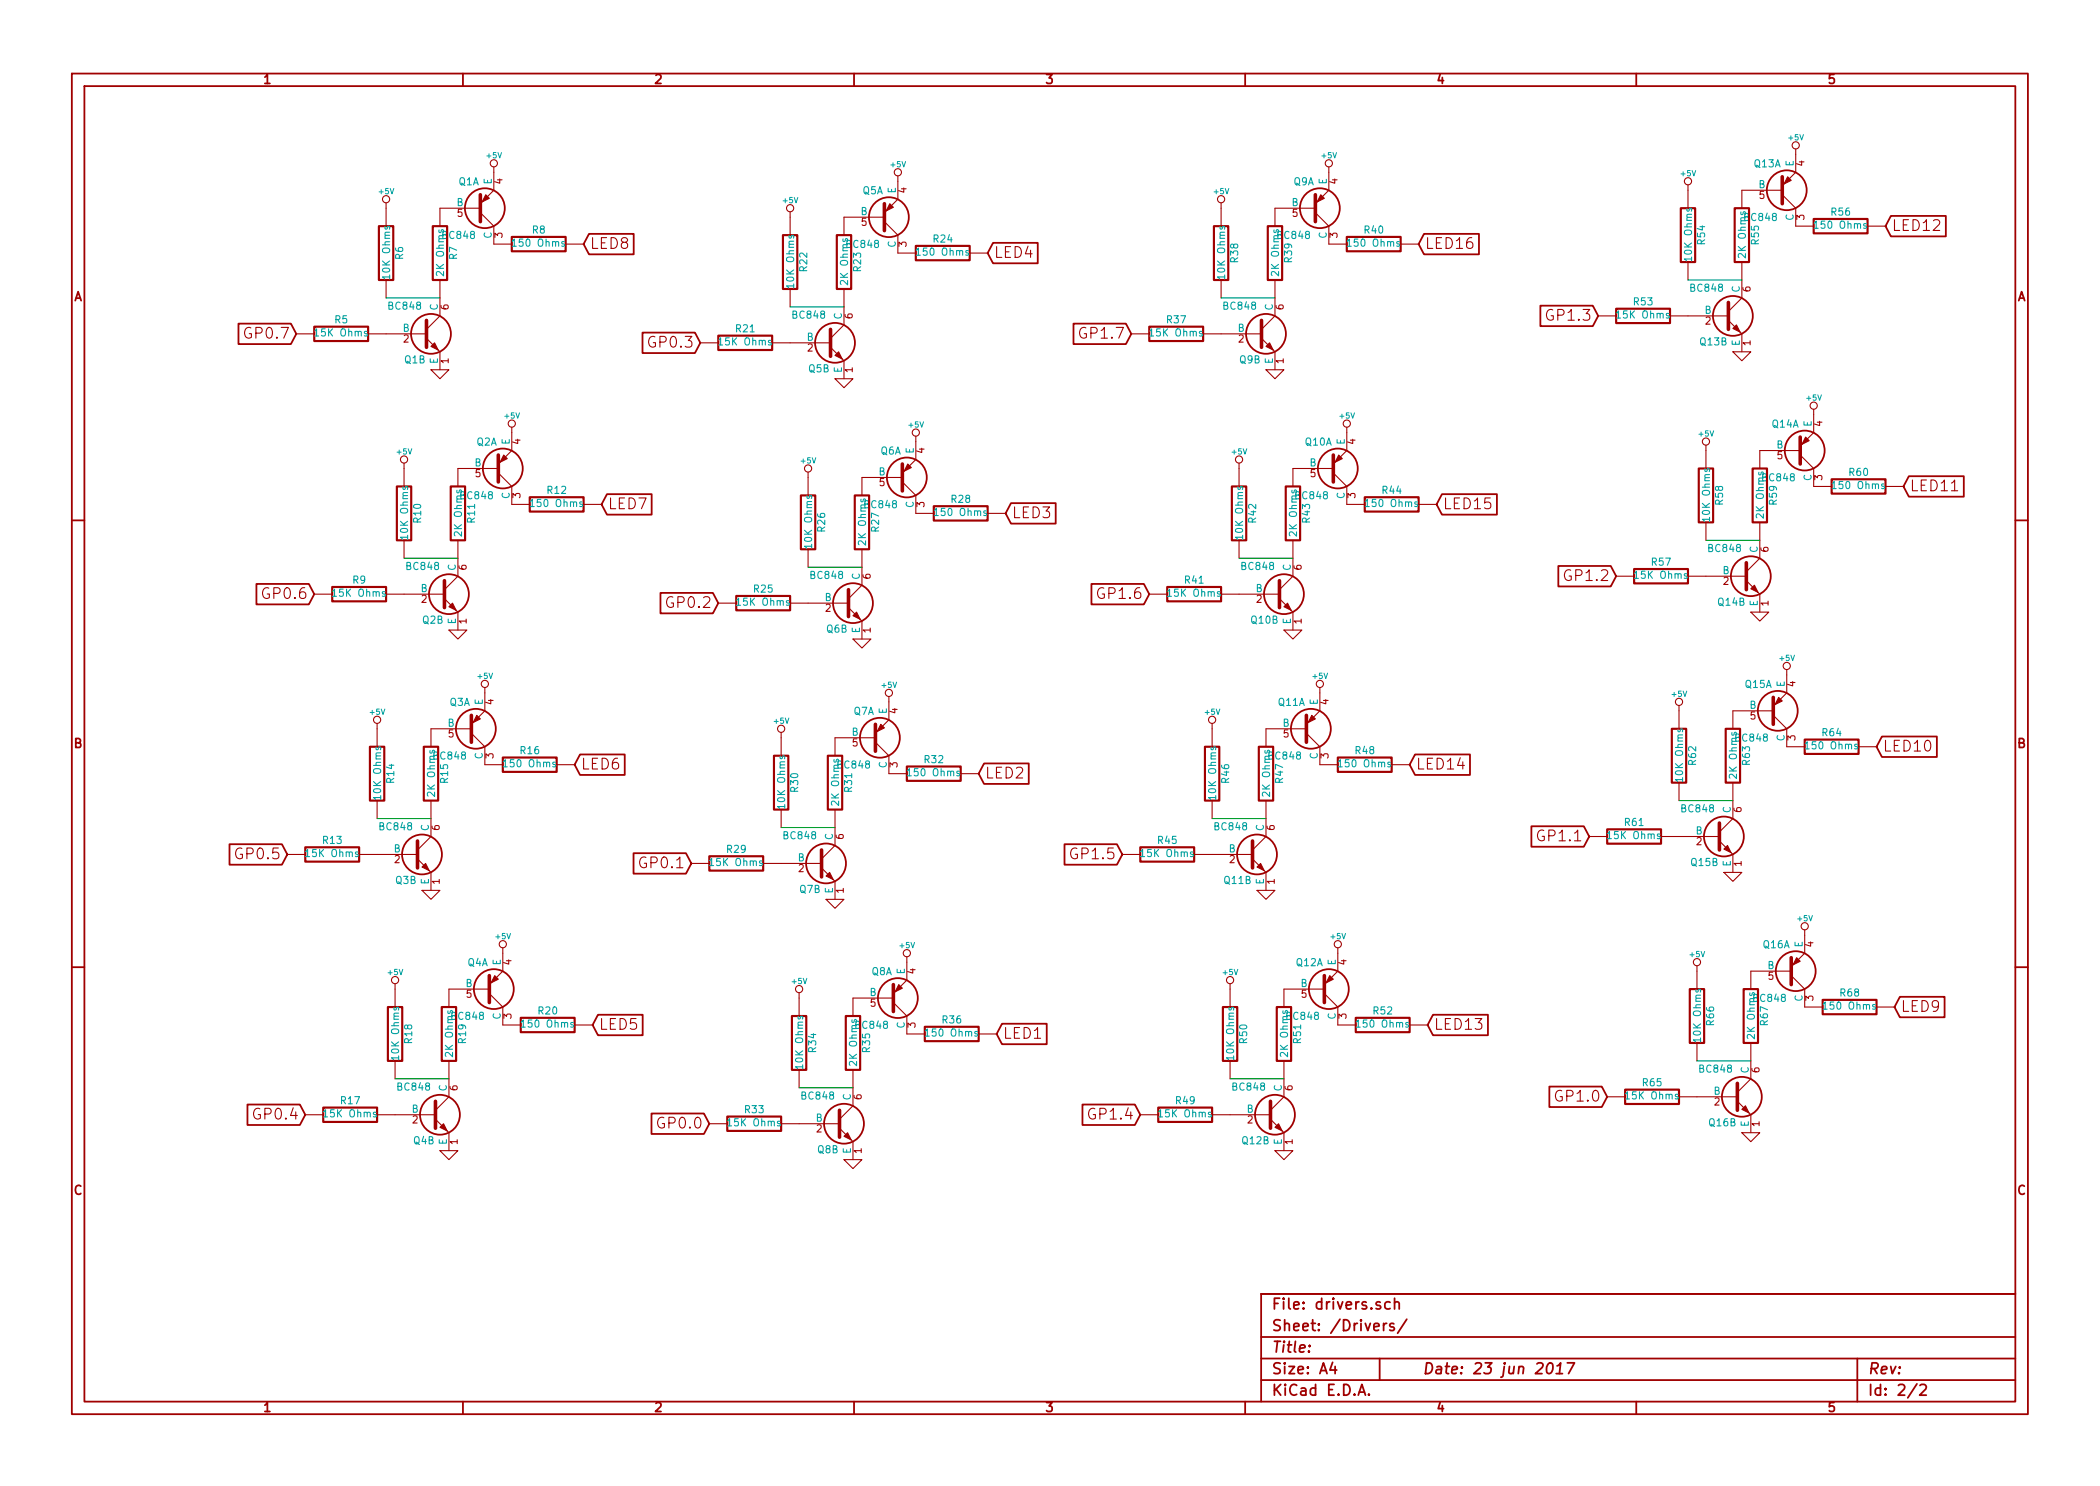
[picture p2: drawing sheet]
EESchema Schematic File Version 2
LIBS:power
LIBS:device
LIBS:transistors
LIBS:conn
LIBS:linear
LIBS:regul
LIBS:74xx
LIBS:cmos4000
LIBS:adc-dac
LIBS:memory
LIBS:xilinx
LIBS:special
LIBS:microcontrollers
LIBS:dsp
LIBS:microchip
LIBS:analog_switches
LIBS:motorola
LIBS:texas
LIBS:intel
LIBS:audio
LIBS:interface
LIBS:digital-audio
LIBS:philips
LIBS:display
LIBS:cypress
LIBS:siliconi
LIBS:opto
LIBS:atmel
LIBS:contrib
LIBS:valves
LIBS:bc848
LIBS:16LEDDriver23017SMD-cache
EELAYER 27 0
EELAYER END
$Descr A4 11693 8268
encoding utf-8
Sheet 2 2
Title ""
Date "23 jun 2017"
Rev ""
Comp ""
Comment1 ""
Comment2 ""
Comment3 ""
Comment4 ""
$EndDescr
$Comp
L BC848 Q1
U 1 1
P 2650 1150
F 0 "Q1" H 2650 1001 40  0000 R CNN
F 1 "BC848" H 2650 1300 40  0000 R CNN
F 2 "SOT-363" H 2550 1252 29  0001 C CNN
F 3 "~" H 2650 1150 60  0000 C CNN
	1    2650 1150
	1    0    0    1   
$EndComp
$Comp
L BC848 Q1
U 2 1
P 2350 1850
F 0 "Q1" H 2350 1701 40  0000 R CNN
F 1 "BC848" H 2350 2000 40  0000 R CNN
F 2 "SOT-363" H 2250 1952 29  0001 C CNN
F 3 "~" H 2350 1850 60  0000 C CNN
	2    2350 1850
	1    0    0    -1  
$EndComp
$Comp
L R R7
U 1 1
P 2450 1400
F 0 "R7" V 2530 1400 40  0000 C CNN
F 1 "2K Ohms" V 2457 1401 40  0000 C CNN
F 2 "~" V 2380 1400 30  0000 C CNN
F 3 "~" H 2450 1400 30  0000 C CNN
	1    2450 1400
	1    0    0    -1  
$EndComp
$Comp
L R R5
U 1 1
P 1900 1850
F 0 "R5" V 1980 1850 40  0000 C CNN
F 1 "15K Ohms" V 1907 1851 40  0000 C CNN
F 2 "~" V 1830 1850 30  0000 C CNN
F 3 "~" H 1900 1850 30  0000 C CNN
	1    1900 1850
	0    -1   -1   0   
$EndComp
$Comp
L R R6
U 1 1
P 2150 1400
F 0 "R6" V 2230 1400 40  0000 C CNN
F 1 "10K Ohms" V 2157 1401 40  0000 C CNN
F 2 "~" V 2080 1400 30  0000 C CNN
F 3 "~" H 2150 1400 30  0000 C CNN
	1    2150 1400
	1    0    0    -1  
$EndComp
$Comp
L R R8
U 1 1
P 3000 1350
F 0 "R8" V 3080 1350 40  0000 C CNN
F 1 "150 Ohms" V 3007 1351 40  0000 C CNN
F 2 "~" V 2930 1350 30  0000 C CNN
F 3 "~" H 3000 1350 30  0000 C CNN
	1    3000 1350
	0    -1   -1   0   
$EndComp
$Comp
L BC848 Q2
U 1 1
P 2750 2600
F 0 "Q2" H 2750 2451 40  0000 R CNN
F 1 "BC848" H 2750 2750 40  0000 R CNN
F 2 "SOT-363" H 2650 2702 29  0001 C CNN
F 3 "~" H 2750 2600 60  0000 C CNN
	1    2750 2600
	1    0    0    1   
$EndComp
$Comp
L BC848 Q2
U 2 1
P 2450 3300
F 0 "Q2" H 2450 3151 40  0000 R CNN
F 1 "BC848" H 2450 3450 40  0000 R CNN
F 2 "SOT-363" H 2350 3402 29  0001 C CNN
F 3 "~" H 2450 3300 60  0000 C CNN
	2    2450 3300
	1    0    0    -1  
$EndComp
$Comp
L R R11
U 1 1
P 2550 2850
F 0 "R11" V 2630 2850 40  0000 C CNN
F 1 "2K Ohms" V 2557 2851 40  0000 C CNN
F 2 "~" V 2480 2850 30  0000 C CNN
F 3 "~" H 2550 2850 30  0000 C CNN
	1    2550 2850
	1    0    0    -1  
$EndComp
$Comp
L R R9
U 1 1
P 2000 3300
F 0 "R9" V 2080 3300 40  0000 C CNN
F 1 "15K Ohms" V 2007 3301 40  0000 C CNN
F 2 "~" V 1930 3300 30  0000 C CNN
F 3 "~" H 2000 3300 30  0000 C CNN
	1    2000 3300
	0    -1   -1   0   
$EndComp
$Comp
L R R10
U 1 1
P 2250 2850
F 0 "R10" V 2330 2850 40  0000 C CNN
F 1 "10K Ohms" V 2257 2851 40  0000 C CNN
F 2 "~" V 2180 2850 30  0000 C CNN
F 3 "~" H 2250 2850 30  0000 C CNN
	1    2250 2850
	1    0    0    -1  
$EndComp
$Comp
L R R12
U 1 1
P 3100 2800
F 0 "R12" V 3180 2800 40  0000 C CNN
F 1 "150 Ohms" V 3107 2801 40  0000 C CNN
F 2 "~" V 3030 2800 30  0000 C CNN
F 3 "~" H 3100 2800 30  0000 C CNN
	1    3100 2800
	0    -1   -1   0   
$EndComp
$Comp
L BC848 Q3
U 1 1
P 2600 4050
F 0 "Q3" H 2600 3901 40  0000 R CNN
F 1 "BC848" H 2600 4200 40  0000 R CNN
F 2 "SOT-363" H 2500 4152 29  0001 C CNN
F 3 "~" H 2600 4050 60  0000 C CNN
	1    2600 4050
	1    0    0    1   
$EndComp
$Comp
L BC848 Q3
U 2 1
P 2300 4750
F 0 "Q3" H 2300 4601 40  0000 R CNN
F 1 "BC848" H 2300 4900 40  0000 R CNN
F 2 "SOT-363" H 2200 4852 29  0001 C CNN
F 3 "~" H 2300 4750 60  0000 C CNN
	2    2300 4750
	1    0    0    -1  
$EndComp
$Comp
L R R15
U 1 1
P 2400 4300
F 0 "R15" V 2480 4300 40  0000 C CNN
F 1 "2K Ohms" V 2407 4301 40  0000 C CNN
F 2 "~" V 2330 4300 30  0000 C CNN
F 3 "~" H 2400 4300 30  0000 C CNN
	1    2400 4300
	1    0    0    -1  
$EndComp
$Comp
L R R13
U 1 1
P 1850 4750
F 0 "R13" V 1930 4750 40  0000 C CNN
F 1 "15K Ohms" V 1857 4751 40  0000 C CNN
F 2 "~" V 1780 4750 30  0000 C CNN
F 3 "~" H 1850 4750 30  0000 C CNN
	1    1850 4750
	0    -1   -1   0   
$EndComp
$Comp
L R R14
U 1 1
P 2100 4300
F 0 "R14" V 2180 4300 40  0000 C CNN
F 1 "10K Ohms" V 2107 4301 40  0000 C CNN
F 2 "~" V 2030 4300 30  0000 C CNN
F 3 "~" H 2100 4300 30  0000 C CNN
	1    2100 4300
	1    0    0    -1  
$EndComp
$Comp
L R R16
U 1 1
P 2950 4250
F 0 "R16" V 3030 4250 40  0000 C CNN
F 1 "150 Ohms" V 2957 4251 40  0000 C CNN
F 2 "~" V 2880 4250 30  0000 C CNN
F 3 "~" H 2950 4250 30  0000 C CNN
	1    2950 4250
	0    -1   -1   0   
$EndComp
$Comp
L BC848 Q4
U 1 1
P 2700 5500
F 0 "Q4" H 2700 5351 40  0000 R CNN
F 1 "BC848" H 2700 5650 40  0000 R CNN
F 2 "SOT-363" H 2600 5602 29  0001 C CNN
F 3 "~" H 2700 5500 60  0000 C CNN
	1    2700 5500
	1    0    0    1   
$EndComp
$Comp
L BC848 Q4
U 2 1
P 2400 6200
F 0 "Q4" H 2400 6051 40  0000 R CNN
F 1 "BC848" H 2400 6350 40  0000 R CNN
F 2 "SOT-363" H 2300 6302 29  0001 C CNN
F 3 "~" H 2400 6200 60  0000 C CNN
	2    2400 6200
	1    0    0    -1  
$EndComp
$Comp
L R R19
U 1 1
P 2500 5750
F 0 "R19" V 2580 5750 40  0000 C CNN
F 1 "2K Ohms" V 2507 5751 40  0000 C CNN
F 2 "~" V 2430 5750 30  0000 C CNN
F 3 "~" H 2500 5750 30  0000 C CNN
	1    2500 5750
	1    0    0    -1  
$EndComp
$Comp
L R R17
U 1 1
P 1950 6200
F 0 "R17" V 2030 6200 40  0000 C CNN
F 1 "15K Ohms" V 1957 6201 40  0000 C CNN
F 2 "~" V 1880 6200 30  0000 C CNN
F 3 "~" H 1950 6200 30  0000 C CNN
	1    1950 6200
	0    -1   -1   0   
$EndComp
$Comp
L R R18
U 1 1
P 2200 5750
F 0 "R18" V 2280 5750 40  0000 C CNN
F 1 "10K Ohms" V 2207 5751 40  0000 C CNN
F 2 "~" V 2130 5750 30  0000 C CNN
F 3 "~" H 2200 5750 30  0000 C CNN
	1    2200 5750
	1    0    0    -1  
$EndComp
$Comp
L R R20
U 1 1
P 3050 5700
F 0 "R20" V 3130 5700 40  0000 C CNN
F 1 "150 Ohms" V 3057 5701 40  0000 C CNN
F 2 "~" V 2980 5700 30  0000 C CNN
F 3 "~" H 3050 5700 30  0000 C CNN
	1    3050 5700
	0    -1   -1   0   
$EndComp
$Comp
L BC848 Q5
U 1 1
P 4900 1200
F 0 "Q5" H 4900 1051 40  0000 R CNN
F 1 "BC848" H 4900 1350 40  0000 R CNN
F 2 "SOT-363" H 4800 1302 29  0001 C CNN
F 3 "~" H 4900 1200 60  0000 C CNN
	1    4900 1200
	1    0    0    1   
$EndComp
$Comp
L BC848 Q5
U 2 1
P 4600 1900
F 0 "Q5" H 4600 1751 40  0000 R CNN
F 1 "BC848" H 4600 2050 40  0000 R CNN
F 2 "SOT-363" H 4500 2002 29  0001 C CNN
F 3 "~" H 4600 1900 60  0000 C CNN
	2    4600 1900
	1    0    0    -1  
$EndComp
$Comp
L R R23
U 1 1
P 4700 1450
F 0 "R23" V 4780 1450 40  0000 C CNN
F 1 "2K Ohms" V 4707 1451 40  0000 C CNN
F 2 "~" V 4630 1450 30  0000 C CNN
F 3 "~" H 4700 1450 30  0000 C CNN
	1    4700 1450
	1    0    0    -1  
$EndComp
$Comp
L R R21
U 1 1
P 4150 1900
F 0 "R21" V 4230 1900 40  0000 C CNN
F 1 "15K Ohms" V 4157 1901 40  0000 C CNN
F 2 "~" V 4080 1900 30  0000 C CNN
F 3 "~" H 4150 1900 30  0000 C CNN
	1    4150 1900
	0    -1   -1   0   
$EndComp
$Comp
L R R22
U 1 1
P 4400 1450
F 0 "R22" V 4480 1450 40  0000 C CNN
F 1 "10K Ohms" V 4407 1451 40  0000 C CNN
F 2 "~" V 4330 1450 30  0000 C CNN
F 3 "~" H 4400 1450 30  0000 C CNN
	1    4400 1450
	1    0    0    -1  
$EndComp
$Comp
L R R24
U 1 1
P 5250 1400
F 0 "R24" V 5330 1400 40  0000 C CNN
F 1 "150 Ohms" V 5257 1401 40  0000 C CNN
F 2 "~" V 5180 1400 30  0000 C CNN
F 3 "~" H 5250 1400 30  0000 C CNN
	1    5250 1400
	0    -1   -1   0   
$EndComp
$Comp
L BC848 Q6
U 1 1
P 5000 2650
F 0 "Q6" H 5000 2501 40  0000 R CNN
F 1 "BC848" H 5000 2800 40  0000 R CNN
F 2 "SOT-363" H 4900 2752 29  0001 C CNN
F 3 "~" H 5000 2650 60  0000 C CNN
	1    5000 2650
	1    0    0    1   
$EndComp
$Comp
L BC848 Q6
U 2 1
P 4700 3350
F 0 "Q6" H 4700 3201 40  0000 R CNN
F 1 "BC848" H 4700 3500 40  0000 R CNN
F 2 "SOT-363" H 4600 3452 29  0001 C CNN
F 3 "~" H 4700 3350 60  0000 C CNN
	2    4700 3350
	1    0    0    -1  
$EndComp
$Comp
L R R27
U 1 1
P 4800 2900
F 0 "R27" V 4880 2900 40  0000 C CNN
F 1 "2K Ohms" V 4807 2901 40  0000 C CNN
F 2 "~" V 4730 2900 30  0000 C CNN
F 3 "~" H 4800 2900 30  0000 C CNN
	1    4800 2900
	1    0    0    -1  
$EndComp
$Comp
L R R25
U 1 1
P 4250 3350
F 0 "R25" V 4330 3350 40  0000 C CNN
F 1 "15K Ohms" V 4257 3351 40  0000 C CNN
F 2 "~" V 4180 3350 30  0000 C CNN
F 3 "~" H 4250 3350 30  0000 C CNN
	1    4250 3350
	0    -1   -1   0   
$EndComp
$Comp
L R R26
U 1 1
P 4500 2900
F 0 "R26" V 4580 2900 40  0000 C CNN
F 1 "10K Ohms" V 4507 2901 40  0000 C CNN
F 2 "~" V 4430 2900 30  0000 C CNN
F 3 "~" H 4500 2900 30  0000 C CNN
	1    4500 2900
	1    0    0    -1  
$EndComp
$Comp
L R R28
U 1 1
P 5350 2850
F 0 "R28" V 5430 2850 40  0000 C CNN
F 1 "150 Ohms" V 5357 2851 40  0000 C CNN
F 2 "~" V 5280 2850 30  0000 C CNN
F 3 "~" H 5350 2850 30  0000 C CNN
	1    5350 2850
	0    -1   -1   0   
$EndComp
$Comp
L BC848 Q7
U 1 1
P 4850 4100
F 0 "Q7" H 4850 3951 40  0000 R CNN
F 1 "BC848" H 4850 4250 40  0000 R CNN
F 2 "SOT-363" H 4750 4202 29  0001 C CNN
F 3 "~" H 4850 4100 60  0000 C CNN
	1    4850 4100
	1    0    0    1   
$EndComp
$Comp
L BC848 Q7
U 2 1
P 4550 4800
F 0 "Q7" H 4550 4651 40  0000 R CNN
F 1 "BC848" H 4550 4950 40  0000 R CNN
F 2 "SOT-363" H 4450 4902 29  0001 C CNN
F 3 "~" H 4550 4800 60  0000 C CNN
	2    4550 4800
	1    0    0    -1  
$EndComp
$Comp
L R R31
U 1 1
P 4650 4350
F 0 "R31" V 4730 4350 40  0000 C CNN
F 1 "2K Ohms" V 4657 4351 40  0000 C CNN
F 2 "~" V 4580 4350 30  0000 C CNN
F 3 "~" H 4650 4350 30  0000 C CNN
	1    4650 4350
	1    0    0    -1  
$EndComp
$Comp
L R R29
U 1 1
P 4100 4800
F 0 "R29" V 4180 4800 40  0000 C CNN
F 1 "15K Ohms" V 4107 4801 40  0000 C CNN
F 2 "~" V 4030 4800 30  0000 C CNN
F 3 "~" H 4100 4800 30  0000 C CNN
	1    4100 4800
	0    -1   -1   0   
$EndComp
$Comp
L R R30
U 1 1
P 4350 4350
F 0 "R30" V 4430 4350 40  0000 C CNN
F 1 "10K Ohms" V 4357 4351 40  0000 C CNN
F 2 "~" V 4280 4350 30  0000 C CNN
F 3 "~" H 4350 4350 30  0000 C CNN
	1    4350 4350
	1    0    0    -1  
$EndComp
$Comp
L R R32
U 1 1
P 5200 4300
F 0 "R32" V 5280 4300 40  0000 C CNN
F 1 "150 Ohms" V 5207 4301 40  0000 C CNN
F 2 "~" V 5130 4300 30  0000 C CNN
F 3 "~" H 5200 4300 30  0000 C CNN
	1    5200 4300
	0    -1   -1   0   
$EndComp
$Comp
L BC848 Q8
U 1 1
P 4950 5550
F 0 "Q8" H 4950 5401 40  0000 R CNN
F 1 "BC848" H 4950 5700 40  0000 R CNN
F 2 "SOT-363" H 4850 5652 29  0001 C CNN
F 3 "~" H 4950 5550 60  0000 C CNN
	1    4950 5550
	1    0    0    1   
$EndComp
$Comp
L BC848 Q8
U 2 1
P 4650 6250
F 0 "Q8" H 4650 6101 40  0000 R CNN
F 1 "BC848" H 4650 6400 40  0000 R CNN
F 2 "SOT-363" H 4550 6352 29  0001 C CNN
F 3 "~" H 4650 6250 60  0000 C CNN
	2    4650 6250
	1    0    0    -1  
$EndComp
$Comp
L R R35
U 1 1
P 4750 5800
F 0 "R35" V 4830 5800 40  0000 C CNN
F 1 "2K Ohms" V 4757 5801 40  0000 C CNN
F 2 "~" V 4680 5800 30  0000 C CNN
F 3 "~" H 4750 5800 30  0000 C CNN
	1    4750 5800
	1    0    0    -1  
$EndComp
$Comp
L R R33
U 1 1
P 4200 6250
F 0 "R33" V 4280 6250 40  0000 C CNN
F 1 "15K Ohms" V 4207 6251 40  0000 C CNN
F 2 "~" V 4130 6250 30  0000 C CNN
F 3 "~" H 4200 6250 30  0000 C CNN
	1    4200 6250
	0    -1   -1   0   
$EndComp
$Comp
L R R34
U 1 1
P 4450 5800
F 0 "R34" V 4530 5800 40  0000 C CNN
F 1 "10K Ohms" V 4457 5801 40  0000 C CNN
F 2 "~" V 4380 5800 30  0000 C CNN
F 3 "~" H 4450 5800 30  0000 C CNN
	1    4450 5800
	1    0    0    -1  
$EndComp
$Comp
L R R36
U 1 1
P 5300 5750
F 0 "R36" V 5380 5750 40  0000 C CNN
F 1 "150 Ohms" V 5307 5751 40  0000 C CNN
F 2 "~" V 5230 5750 30  0000 C CNN
F 3 "~" H 5300 5750 30  0000 C CNN
	1    5300 5750
	0    -1   -1   0   
$EndComp
$Comp
L BC848 Q13
U 1 1
P 9900 1050
F 0 "Q13" H 9900 901 40  0000 R CNN
F 1 "BC848" H 9900 1200 40  0000 R CNN
F 2 "SOT-363" H 9800 1152 29  0001 C CNN
F 3 "~" H 9900 1050 60  0000 C CNN
	1    9900 1050
	1    0    0    1   
$EndComp
$Comp
L BC848 Q13
U 2 1
P 9600 1750
F 0 "Q13" H 9600 1601 40  0000 R CNN
F 1 "BC848" H 9600 1900 40  0000 R CNN
F 2 "SOT-363" H 9500 1852 29  0001 C CNN
F 3 "~" H 9600 1750 60  0000 C CNN
	2    9600 1750
	1    0    0    -1  
$EndComp
$Comp
L R R55
U 1 1
P 9700 1300
F 0 "R55" V 9780 1300 40  0000 C CNN
F 1 "2K Ohms" V 9707 1301 40  0000 C CNN
F 2 "~" V 9630 1300 30  0000 C CNN
F 3 "~" H 9700 1300 30  0000 C CNN
	1    9700 1300
	1    0    0    -1  
$EndComp
$Comp
L R R53
U 1 1
P 9150 1750
F 0 "R53" V 9230 1750 40  0000 C CNN
F 1 "15K Ohms" V 9157 1751 40  0000 C CNN
F 2 "~" V 9080 1750 30  0000 C CNN
F 3 "~" H 9150 1750 30  0000 C CNN
	1    9150 1750
	0    -1   -1   0   
$EndComp
$Comp
L R R54
U 1 1
P 9400 1300
F 0 "R54" V 9480 1300 40  0000 C CNN
F 1 "10K Ohms" V 9407 1301 40  0000 C CNN
F 2 "~" V 9330 1300 30  0000 C CNN
F 3 "~" H 9400 1300 30  0000 C CNN
	1    9400 1300
	1    0    0    -1  
$EndComp
$Comp
L R R56
U 1 1
P 10250 1250
F 0 "R56" V 10330 1250 40  0000 C CNN
F 1 "150 Ohms" V 10257 1251 40  0000 C CNN
F 2 "~" V 10180 1250 30  0000 C CNN
F 3 "~" H 10250 1250 30  0000 C CNN
	1    10250 1250
	0    -1   -1   0   
$EndComp
$Comp
L BC848 Q14
U 1 1
P 10000 2500
F 0 "Q14" H 10000 2351 40  0000 R CNN
F 1 "BC848" H 10000 2650 40  0000 R CNN
F 2 "SOT-363" H 9900 2602 29  0001 C CNN
F 3 "~" H 10000 2500 60  0000 C CNN
	1    10000 2500
	1    0    0    1   
$EndComp
$Comp
L BC848 Q14
U 2 1
P 9700 3200
F 0 "Q14" H 9700 3051 40  0000 R CNN
F 1 "BC848" H 9700 3350 40  0000 R CNN
F 2 "SOT-363" H 9600 3302 29  0001 C CNN
F 3 "~" H 9700 3200 60  0000 C CNN
	2    9700 3200
	1    0    0    -1  
$EndComp
$Comp
L R R59
U 1 1
P 9800 2750
F 0 "R59" V 9880 2750 40  0000 C CNN
F 1 "2K Ohms" V 9807 2751 40  0000 C CNN
F 2 "~" V 9730 2750 30  0000 C CNN
F 3 "~" H 9800 2750 30  0000 C CNN
	1    9800 2750
	1    0    0    -1  
$EndComp
$Comp
L R R57
U 1 1
P 9250 3200
F 0 "R57" V 9330 3200 40  0000 C CNN
F 1 "15K Ohms" V 9257 3201 40  0000 C CNN
F 2 "~" V 9180 3200 30  0000 C CNN
F 3 "~" H 9250 3200 30  0000 C CNN
	1    9250 3200
	0    -1   -1   0   
$EndComp
$Comp
L R R58
U 1 1
P 9500 2750
F 0 "R58" V 9580 2750 40  0000 C CNN
F 1 "10K Ohms" V 9507 2751 40  0000 C CNN
F 2 "~" V 9430 2750 30  0000 C CNN
F 3 "~" H 9500 2750 30  0000 C CNN
	1    9500 2750
	1    0    0    -1  
$EndComp
$Comp
L R R60
U 1 1
P 10350 2700
F 0 "R60" V 10430 2700 40  0000 C CNN
F 1 "150 Ohms" V 10357 2701 40  0000 C CNN
F 2 "~" V 10280 2700 30  0000 C CNN
F 3 "~" H 10350 2700 30  0000 C CNN
	1    10350 2700
	0    -1   -1   0   
$EndComp
$Comp
L BC848 Q15
U 1 1
P 9850 3950
F 0 "Q15" H 9850 3801 40  0000 R CNN
F 1 "BC848" H 9850 4100 40  0000 R CNN
F 2 "SOT-363" H 9750 4052 29  0001 C CNN
F 3 "~" H 9850 3950 60  0000 C CNN
	1    9850 3950
	1    0    0    1   
$EndComp
$Comp
L BC848 Q15
U 2 1
P 9550 4650
F 0 "Q15" H 9550 4501 40  0000 R CNN
F 1 "BC848" H 9550 4800 40  0000 R CNN
F 2 "SOT-363" H 9450 4752 29  0001 C CNN
F 3 "~" H 9550 4650 60  0000 C CNN
	2    9550 4650
	1    0    0    -1  
$EndComp
$Comp
L R R63
U 1 1
P 9650 4200
F 0 "R63" V 9730 4200 40  0000 C CNN
F 1 "2K Ohms" V 9657 4201 40  0000 C CNN
F 2 "~" V 9580 4200 30  0000 C CNN
F 3 "~" H 9650 4200 30  0000 C CNN
	1    9650 4200
	1    0    0    -1  
$EndComp
$Comp
L R R61
U 1 1
P 9100 4650
F 0 "R61" V 9180 4650 40  0000 C CNN
F 1 "15K Ohms" V 9107 4651 40  0000 C CNN
F 2 "~" V 9030 4650 30  0000 C CNN
F 3 "~" H 9100 4650 30  0000 C CNN
	1    9100 4650
	0    -1   -1   0   
$EndComp
$Comp
L R R62
U 1 1
P 9350 4200
F 0 "R62" V 9430 4200 40  0000 C CNN
F 1 "10K Ohms" V 9357 4201 40  0000 C CNN
F 2 "~" V 9280 4200 30  0000 C CNN
F 3 "~" H 9350 4200 30  0000 C CNN
	1    9350 4200
	1    0    0    -1  
$EndComp
$Comp
L R R64
U 1 1
P 10200 4150
F 0 "R64" V 10280 4150 40  0000 C CNN
F 1 "150 Ohms" V 10207 4151 40  0000 C CNN
F 2 "~" V 10130 4150 30  0000 C CNN
F 3 "~" H 10200 4150 30  0000 C CNN
	1    10200 4150
	0    -1   -1   0   
$EndComp
$Comp
L BC848 Q16
U 1 1
P 9950 5400
F 0 "Q16" H 9950 5251 40  0000 R CNN
F 1 "BC848" H 9950 5550 40  0000 R CNN
F 2 "SOT-363" H 9850 5502 29  0001 C CNN
F 3 "~" H 9950 5400 60  0000 C CNN
	1    9950 5400
	1    0    0    1   
$EndComp
$Comp
L BC848 Q16
U 2 1
P 9650 6100
F 0 "Q16" H 9650 5951 40  0000 R CNN
F 1 "BC848" H 9650 6250 40  0000 R CNN
F 2 "SOT-363" H 9550 6202 29  0001 C CNN
F 3 "~" H 9650 6100 60  0000 C CNN
	2    9650 6100
	1    0    0    -1  
$EndComp
$Comp
L R R67
U 1 1
P 9750 5650
F 0 "R67" V 9830 5650 40  0000 C CNN
F 1 "2K Ohms" V 9757 5651 40  0000 C CNN
F 2 "~" V 9680 5650 30  0000 C CNN
F 3 "~" H 9750 5650 30  0000 C CNN
	1    9750 5650
	1    0    0    -1  
$EndComp
$Comp
L R R65
U 1 1
P 9200 6100
F 0 "R65" V 9280 6100 40  0000 C CNN
F 1 "15K Ohms" V 9207 6101 40  0000 C CNN
F 2 "~" V 9130 6100 30  0000 C CNN
F 3 "~" H 9200 6100 30  0000 C CNN
	1    9200 6100
	0    -1   -1   0   
$EndComp
$Comp
L R R66
U 1 1
P 9450 5650
F 0 "R66" V 9530 5650 40  0000 C CNN
F 1 "10K Ohms" V 9457 5651 40  0000 C CNN
F 2 "~" V 9380 5650 30  0000 C CNN
F 3 "~" H 9450 5650 30  0000 C CNN
	1    9450 5650
	1    0    0    -1  
$EndComp
$Comp
L R R68
U 1 1
P 10300 5600
F 0 "R68" V 10380 5600 40  0000 C CNN
F 1 "150 Ohms" V 10307 5601 40  0000 C CNN
F 2 "~" V 10230 5600 30  0000 C CNN
F 3 "~" H 10300 5600 30  0000 C CNN
	1    10300 5600
	0    -1   -1   0   
$EndComp
$Comp
L BC848 Q9
U 1 1
P 7300 1150
F 0 "Q9" H 7300 1001 40  0000 R CNN
F 1 "BC848" H 7300 1300 40  0000 R CNN
F 2 "SOT-363" H 7200 1252 29  0001 C CNN
F 3 "~" H 7300 1150 60  0000 C CNN
	1    7300 1150
	1    0    0    1   
$EndComp
$Comp
L BC848 Q9
U 2 1
P 7000 1850
F 0 "Q9" H 7000 1701 40  0000 R CNN
F 1 "BC848" H 7000 2000 40  0000 R CNN
F 2 "SOT-363" H 6900 1952 29  0001 C CNN
F 3 "~" H 7000 1850 60  0000 C CNN
	2    7000 1850
	1    0    0    -1  
$EndComp
$Comp
L R R39
U 1 1
P 7100 1400
F 0 "R39" V 7180 1400 40  0000 C CNN
F 1 "2K Ohms" V 7107 1401 40  0000 C CNN
F 2 "~" V 7030 1400 30  0000 C CNN
F 3 "~" H 7100 1400 30  0000 C CNN
	1    7100 1400
	1    0    0    -1  
$EndComp
$Comp
L R R37
U 1 1
P 6550 1850
F 0 "R37" V 6630 1850 40  0000 C CNN
F 1 "15K Ohms" V 6557 1851 40  0000 C CNN
F 2 "~" V 6480 1850 30  0000 C CNN
F 3 "~" H 6550 1850 30  0000 C CNN
	1    6550 1850
	0    -1   -1   0   
$EndComp
$Comp
L R R38
U 1 1
P 6800 1400
F 0 "R38" V 6880 1400 40  0000 C CNN
F 1 "10K Ohms" V 6807 1401 40  0000 C CNN
F 2 "~" V 6730 1400 30  0000 C CNN
F 3 "~" H 6800 1400 30  0000 C CNN
	1    6800 1400
	1    0    0    -1  
$EndComp
$Comp
L R R40
U 1 1
P 7650 1350
F 0 "R40" V 7730 1350 40  0000 C CNN
F 1 "150 Ohms" V 7657 1351 40  0000 C CNN
F 2 "~" V 7580 1350 30  0000 C CNN
F 3 "~" H 7650 1350 30  0000 C CNN
	1    7650 1350
	0    -1   -1   0   
$EndComp
$Comp
L BC848 Q10
U 1 1
P 7400 2600
F 0 "Q10" H 7400 2451 40  0000 R CNN
F 1 "BC848" H 7400 2750 40  0000 R CNN
F 2 "SOT-363" H 7300 2702 29  0001 C CNN
F 3 "~" H 7400 2600 60  0000 C CNN
	1    7400 2600
	1    0    0    1   
$EndComp
$Comp
L BC848 Q10
U 2 1
P 7100 3300
F 0 "Q10" H 7100 3151 40  0000 R CNN
F 1 "BC848" H 7100 3450 40  0000 R CNN
F 2 "SOT-363" H 7000 3402 29  0001 C CNN
F 3 "~" H 7100 3300 60  0000 C CNN
	2    7100 3300
	1    0    0    -1  
$EndComp
$Comp
L R R43
U 1 1
P 7200 2850
F 0 "R43" V 7280 2850 40  0000 C CNN
F 1 "2K Ohms" V 7207 2851 40  0000 C CNN
F 2 "~" V 7130 2850 30  0000 C CNN
F 3 "~" H 7200 2850 30  0000 C CNN
	1    7200 2850
	1    0    0    -1  
$EndComp
$Comp
L R R41
U 1 1
P 6650 3300
F 0 "R41" V 6730 3300 40  0000 C CNN
F 1 "15K Ohms" V 6657 3301 40  0000 C CNN
F 2 "~" V 6580 3300 30  0000 C CNN
F 3 "~" H 6650 3300 30  0000 C CNN
	1    6650 3300
	0    -1   -1   0   
$EndComp
$Comp
L R R42
U 1 1
P 6900 2850
F 0 "R42" V 6980 2850 40  0000 C CNN
F 1 "10K Ohms" V 6907 2851 40  0000 C CNN
F 2 "~" V 6830 2850 30  0000 C CNN
F 3 "~" H 6900 2850 30  0000 C CNN
	1    6900 2850
	1    0    0    -1  
$EndComp
$Comp
L R R44
U 1 1
P 7750 2800
F 0 "R44" V 7830 2800 40  0000 C CNN
F 1 "150 Ohms" V 7757 2801 40  0000 C CNN
F 2 "~" V 7680 2800 30  0000 C CNN
F 3 "~" H 7750 2800 30  0000 C CNN
	1    7750 2800
	0    -1   -1   0   
$EndComp
$Comp
L BC848 Q11
U 1 1
P 7250 4050
F 0 "Q11" H 7250 3901 40  0000 R CNN
F 1 "BC848" H 7250 4200 40  0000 R CNN
F 2 "SOT-363" H 7150 4152 29  0001 C CNN
F 3 "~" H 7250 4050 60  0000 C CNN
	1    7250 4050
	1    0    0    1   
$EndComp
$Comp
L BC848 Q11
U 2 1
P 6950 4750
F 0 "Q11" H 6950 4601 40  0000 R CNN
F 1 "BC848" H 6950 4900 40  0000 R CNN
F 2 "SOT-363" H 6850 4852 29  0001 C CNN
F 3 "~" H 6950 4750 60  0000 C CNN
	2    6950 4750
	1    0    0    -1  
$EndComp
$Comp
L R R47
U 1 1
P 7050 4300
F 0 "R47" V 7130 4300 40  0000 C CNN
F 1 "2K Ohms" V 7057 4301 40  0000 C CNN
F 2 "~" V 6980 4300 30  0000 C CNN
F 3 "~" H 7050 4300 30  0000 C CNN
	1    7050 4300
	1    0    0    -1  
$EndComp
$Comp
L R R45
U 1 1
P 6500 4750
F 0 "R45" V 6580 4750 40  0000 C CNN
F 1 "15K Ohms" V 6507 4751 40  0000 C CNN
F 2 "~" V 6430 4750 30  0000 C CNN
F 3 "~" H 6500 4750 30  0000 C CNN
	1    6500 4750
	0    -1   -1   0   
$EndComp
$Comp
L R R46
U 1 1
P 6750 4300
F 0 "R46" V 6830 4300 40  0000 C CNN
F 1 "10K Ohms" V 6757 4301 40  0000 C CNN
F 2 "~" V 6680 4300 30  0000 C CNN
F 3 "~" H 6750 4300 30  0000 C CNN
	1    6750 4300
	1    0    0    -1  
$EndComp
$Comp
L R R48
U 1 1
P 7600 4250
F 0 "R48" V 7680 4250 40  0000 C CNN
F 1 "150 Ohms" V 7607 4251 40  0000 C CNN
F 2 "~" V 7530 4250 30  0000 C CNN
F 3 "~" H 7600 4250 30  0000 C CNN
	1    7600 4250
	0    -1   -1   0   
$EndComp
$Comp
L BC848 Q12
U 1 1
P 7350 5500
F 0 "Q12" H 7350 5351 40  0000 R CNN
F 1 "BC848" H 7350 5650 40  0000 R CNN
F 2 "SOT-363" H 7250 5602 29  0001 C CNN
F 3 "~" H 7350 5500 60  0000 C CNN
	1    7350 5500
	1    0    0    1   
$EndComp
$Comp
L BC848 Q12
U 2 1
P 7050 6200
F 0 "Q12" H 7050 6051 40  0000 R CNN
F 1 "BC848" H 7050 6350 40  0000 R CNN
F 2 "SOT-363" H 6950 6302 29  0001 C CNN
F 3 "~" H 7050 6200 60  0000 C CNN
	2    7050 6200
	1    0    0    -1  
$EndComp
$Comp
L R R51
U 1 1
P 7150 5750
F 0 "R51" V 7230 5750 40  0000 C CNN
F 1 "2K Ohms" V 7157 5751 40  0000 C CNN
F 2 "~" V 7080 5750 30  0000 C CNN
F 3 "~" H 7150 5750 30  0000 C CNN
	1    7150 5750
	1    0    0    -1  
$EndComp
$Comp
L R R49
U 1 1
P 6600 6200
F 0 "R49" V 6680 6200 40  0000 C CNN
F 1 "15K Ohms" V 6607 6201 40  0000 C CNN
F 2 "~" V 6530 6200 30  0000 C CNN
F 3 "~" H 6600 6200 30  0000 C CNN
	1    6600 6200
	0    -1   -1   0   
$EndComp
$Comp
L R R50
U 1 1
P 6850 5750
F 0 "R50" V 6930 5750 40  0000 C CNN
F 1 "10K Ohms" V 6857 5751 40  0000 C CNN
F 2 "~" V 6780 5750 30  0000 C CNN
F 3 "~" H 6850 5750 30  0000 C CNN
	1    6850 5750
	1    0    0    -1  
$EndComp
$Comp
L R R52
U 1 1
P 7700 5700
F 0 "R52" V 7780 5700 40  0000 C CNN
F 1 "150 Ohms" V 7707 5701 40  0000 C CNN
F 2 "~" V 7630 5700 30  0000 C CNN
F 3 "~" H 7700 5700 30  0000 C CNN
	1    7700 5700
	0    -1   -1   0   
$EndComp
Text GLabel 1650 1850 0    60   Input ~ 0
GP0.7
Text GLabel 1750 3300 0    60   Input ~ 0
GP0.6
Text GLabel 1600 4750 0    60   Input ~ 0
GP0.5
Text GLabel 1700 6200 0    60   Input ~ 0
GP0.4
Text GLabel 3900 1900 0    60   Input ~ 0
GP0.3
Text GLabel 4000 3350 0    60   Input ~ 0
GP0.2
Text GLabel 3850 4800 0    60   Input ~ 0
GP0.1
Text GLabel 3950 6250 0    60   Input ~ 0
GP0.0
Text GLabel 8950 6100 0    60   Input ~ 0
GP1.0
Text GLabel 6350 6200 0    60   Input ~ 0
GP1.4
Text GLabel 6250 4750 0    60   Input ~ 0
GP1.5
Text GLabel 8850 4650 0    60   Input ~ 0
GP1.1
Text GLabel 9000 3200 0    60   Input ~ 0
GP1.2
Text GLabel 6400 3300 0    60   Input ~ 0
GP1.6
Text GLabel 6300 1850 0    60   Input ~ 0
GP1.7
Text GLabel 8900 1750 0    60   Input ~ 0
GP1.3
$Comp
L +5V #PWR012
U 1 1
P 2750 950
F 0 "#PWR012" H 2750 1040 20  0001 C CNN
F 1 "+5V" H 2750 1040 30  0000 C CNN
F 2 "" H 2750 950 60  0000 C CNN
F 3 "" H 2750 950 60  0000 C CNN
	1    2750 950 
	1    0    0    -1  
$EndComp
$Comp
L +5V #PWR013
U 1 1
P 2150 1150
F 0 "#PWR013" H 2150 1240 20  0001 C CNN
F 1 "+5V" H 2150 1240 30  0000 C CNN
F 2 "" H 2150 1150 60  0000 C CNN
F 3 "" H 2150 1150 60  0000 C CNN
	1    2150 1150
	1    0    0    -1  
$EndComp
$Comp
L +5V #PWR014
U 1 1
P 4400 1200
F 0 "#PWR014" H 4400 1290 20  0001 C CNN
F 1 "+5V" H 4400 1290 30  0000 C CNN
F 2 "" H 4400 1200 60  0000 C CNN
F 3 "" H 4400 1200 60  0000 C CNN
	1    4400 1200
	1    0    0    -1  
$EndComp
$Comp
L +5V #PWR015
U 1 1
P 5000 1000
F 0 "#PWR015" H 5000 1090 20  0001 C CNN
F 1 "+5V" H 5000 1090 30  0000 C CNN
F 2 "" H 5000 1000 60  0000 C CNN
F 3 "" H 5000 1000 60  0000 C CNN
	1    5000 1000
	1    0    0    -1  
$EndComp
$Comp
L +5V #PWR016
U 1 1
P 6800 1150
F 0 "#PWR016" H 6800 1240 20  0001 C CNN
F 1 "+5V" H 6800 1240 30  0000 C CNN
F 2 "" H 6800 1150 60  0000 C CNN
F 3 "" H 6800 1150 60  0000 C CNN
	1    6800 1150
	1    0    0    -1  
$EndComp
$Comp
L +5V #PWR017
U 1 1
P 7400 950
F 0 "#PWR017" H 7400 1040 20  0001 C CNN
F 1 "+5V" H 7400 1040 30  0000 C CNN
F 2 "" H 7400 950 60  0000 C CNN
F 3 "" H 7400 950 60  0000 C CNN
	1    7400 950 
	1    0    0    -1  
$EndComp
$Comp
L +5V #PWR018
U 1 1
P 9400 1050
F 0 "#PWR018" H 9400 1140 20  0001 C CNN
F 1 "+5V" H 9400 1140 30  0000 C CNN
F 2 "" H 9400 1050 60  0000 C CNN
F 3 "" H 9400 1050 60  0000 C CNN
	1    9400 1050
	1    0    0    -1  
$EndComp
$Comp
L +5V #PWR019
U 1 1
P 10000 850
F 0 "#PWR019" H 10000 940 20  0001 C CNN
F 1 "+5V" H 10000 940 30  0000 C CNN
F 2 "" H 10000 850 60  0000 C CNN
F 3 "" H 10000 850 60  0000 C CNN
	1    10000 850 
	1    0    0    -1  
$EndComp
$Comp
L +5V #PWR020
U 1 1
P 10100 2300
F 0 "#PWR020" H 10100 2390 20  0001 C CNN
F 1 "+5V" H 10100 2390 30  0000 C CNN
F 2 "" H 10100 2300 60  0000 C CNN
F 3 "" H 10100 2300 60  0000 C CNN
	1    10100 2300
	1    0    0    -1  
$EndComp
$Comp
L +5V #PWR021
U 1 1
P 9500 2500
F 0 "#PWR021" H 9500 2590 20  0001 C CNN
F 1 "+5V" H 9500 2590 30  0000 C CNN
F 2 "" H 9500 2500 60  0000 C CNN
F 3 "" H 9500 2500 60  0000 C CNN
	1    9500 2500
	1    0    0    -1  
$EndComp
$Comp
L +5V #PWR022
U 1 1
P 7500 2400
F 0 "#PWR022" H 7500 2490 20  0001 C CNN
F 1 "+5V" H 7500 2490 30  0000 C CNN
F 2 "" H 7500 2400 60  0000 C CNN
F 3 "" H 7500 2400 60  0000 C CNN
	1    7500 2400
	1    0    0    -1  
$EndComp
$Comp
L +5V #PWR023
U 1 1
P 6900 2600
F 0 "#PWR023" H 6900 2690 20  0001 C CNN
F 1 "+5V" H 6900 2690 30  0000 C CNN
F 2 "" H 6900 2600 60  0000 C CNN
F 3 "" H 6900 2600 60  0000 C CNN
	1    6900 2600
	1    0    0    -1  
$EndComp
$Comp
L +5V #PWR024
U 1 1
P 5100 2450
F 0 "#PWR024" H 5100 2540 20  0001 C CNN
F 1 "+5V" H 5100 2540 30  0000 C CNN
F 2 "" H 5100 2450 60  0000 C CNN
F 3 "" H 5100 2450 60  0000 C CNN
	1    5100 2450
	1    0    0    -1  
$EndComp
$Comp
L +5V #PWR025
U 1 1
P 4500 2650
F 0 "#PWR025" H 4500 2740 20  0001 C CNN
F 1 "+5V" H 4500 2740 30  0000 C CNN
F 2 "" H 4500 2650 60  0000 C CNN
F 3 "" H 4500 2650 60  0000 C CNN
	1    4500 2650
	1    0    0    -1  
$EndComp
$Comp
L +5V #PWR026
U 1 1
P 2850 2400
F 0 "#PWR026" H 2850 2490 20  0001 C CNN
F 1 "+5V" H 2850 2490 30  0000 C CNN
F 2 "" H 2850 2400 60  0000 C CNN
F 3 "" H 2850 2400 60  0000 C CNN
	1    2850 2400
	1    0    0    -1  
$EndComp
$Comp
L +5V #PWR027
U 1 1
P 2250 2600
F 0 "#PWR027" H 2250 2690 20  0001 C CNN
F 1 "+5V" H 2250 2690 30  0000 C CNN
F 2 "" H 2250 2600 60  0000 C CNN
F 3 "" H 2250 2600 60  0000 C CNN
	1    2250 2600
	1    0    0    -1  
$EndComp
$Comp
L +5V #PWR028
U 1 1
P 2100 4050
F 0 "#PWR028" H 2100 4140 20  0001 C CNN
F 1 "+5V" H 2100 4140 30  0000 C CNN
F 2 "" H 2100 4050 60  0000 C CNN
F 3 "" H 2100 4050 60  0000 C CNN
	1    2100 4050
	1    0    0    -1  
$EndComp
$Comp
L +5V #PWR029
U 1 1
P 2700 3850
F 0 "#PWR029" H 2700 3940 20  0001 C CNN
F 1 "+5V" H 2700 3940 30  0000 C CNN
F 2 "" H 2700 3850 60  0000 C CNN
F 3 "" H 2700 3850 60  0000 C CNN
	1    2700 3850
	1    0    0    -1  
$EndComp
$Comp
L +5V #PWR030
U 1 1
P 2800 5300
F 0 "#PWR030" H 2800 5390 20  0001 C CNN
F 1 "+5V" H 2800 5390 30  0000 C CNN
F 2 "" H 2800 5300 60  0000 C CNN
F 3 "" H 2800 5300 60  0000 C CNN
	1    2800 5300
	1    0    0    -1  
$EndComp
$Comp
L +5V #PWR031
U 1 1
P 4350 4100
F 0 "#PWR031" H 4350 4190 20  0001 C CNN
F 1 "+5V" H 4350 4190 30  0000 C CNN
F 2 "" H 4350 4100 60  0000 C CNN
F 3 "" H 4350 4100 60  0000 C CNN
	1    4350 4100
	1    0    0    -1  
$EndComp
$Comp
L +5V #PWR032
U 1 1
P 4950 3900
F 0 "#PWR032" H 4950 3990 20  0001 C CNN
F 1 "+5V" H 4950 3990 30  0000 C CNN
F 2 "" H 4950 3900 60  0000 C CNN
F 3 "" H 4950 3900 60  0000 C CNN
	1    4950 3900
	1    0    0    -1  
$EndComp
$Comp
L +5V #PWR033
U 1 1
P 5050 5350
F 0 "#PWR033" H 5050 5440 20  0001 C CNN
F 1 "+5V" H 5050 5440 30  0000 C CNN
F 2 "" H 5050 5350 60  0000 C CNN
F 3 "" H 5050 5350 60  0000 C CNN
	1    5050 5350
	1    0    0    -1  
$EndComp
$Comp
L +5V #PWR034
U 1 1
P 6750 4050
F 0 "#PWR034" H 6750 4140 20  0001 C CNN
F 1 "+5V" H 6750 4140 30  0000 C CNN
F 2 "" H 6750 4050 60  0000 C CNN
F 3 "" H 6750 4050 60  0000 C CNN
	1    6750 4050
	1    0    0    -1  
$EndComp
$Comp
L +5V #PWR035
U 1 1
P 7350 3850
F 0 "#PWR035" H 7350 3940 20  0001 C CNN
F 1 "+5V" H 7350 3940 30  0000 C CNN
F 2 "" H 7350 3850 60  0000 C CNN
F 3 "" H 7350 3850 60  0000 C CNN
	1    7350 3850
	1    0    0    -1  
$EndComp
$Comp
L +5V #PWR036
U 1 1
P 7450 5300
F 0 "#PWR036" H 7450 5390 20  0001 C CNN
F 1 "+5V" H 7450 5390 30  0000 C CNN
F 2 "" H 7450 5300 60  0000 C CNN
F 3 "" H 7450 5300 60  0000 C CNN
	1    7450 5300
	1    0    0    -1  
$EndComp
$Comp
L +5V #PWR037
U 1 1
P 9950 3750
F 0 "#PWR037" H 9950 3840 20  0001 C CNN
F 1 "+5V" H 9950 3840 30  0000 C CNN
F 2 "" H 9950 3750 60  0000 C CNN
F 3 "" H 9950 3750 60  0000 C CNN
	1    9950 3750
	1    0    0    -1  
$EndComp
$Comp
L +5V #PWR038
U 1 1
P 9350 3950
F 0 "#PWR038" H 9350 4040 20  0001 C CNN
F 1 "+5V" H 9350 4040 30  0000 C CNN
F 2 "" H 9350 3950 60  0000 C CNN
F 3 "" H 9350 3950 60  0000 C CNN
	1    9350 3950
	1    0    0    -1  
$EndComp
$Comp
L +5V #PWR039
U 1 1
P 10050 5200
F 0 "#PWR039" H 10050 5290 20  0001 C CNN
F 1 "+5V" H 10050 5290 30  0000 C CNN
F 2 "" H 10050 5200 60  0000 C CNN
F 3 "" H 10050 5200 60  0000 C CNN
	1    10050 5200
	1    0    0    -1  
$EndComp
$Comp
L +5V #PWR040
U 1 1
P 9450 5400
F 0 "#PWR040" H 9450 5490 20  0001 C CNN
F 1 "+5V" H 9450 5490 30  0000 C CNN
F 2 "" H 9450 5400 60  0000 C CNN
F 3 "" H 9450 5400 60  0000 C CNN
	1    9450 5400
	1    0    0    -1  
$EndComp
$Comp
L +5V #PWR041
U 1 1
P 6850 5500
F 0 "#PWR041" H 6850 5590 20  0001 C CNN
F 1 "+5V" H 6850 5590 30  0000 C CNN
F 2 "" H 6850 5500 60  0000 C CNN
F 3 "" H 6850 5500 60  0000 C CNN
	1    6850 5500
	1    0    0    -1  
$EndComp
$Comp
L +5V #PWR042
U 1 1
P 4450 5550
F 0 "#PWR042" H 4450 5640 20  0001 C CNN
F 1 "+5V" H 4450 5640 30  0000 C CNN
F 2 "" H 4450 5550 60  0000 C CNN
F 3 "" H 4450 5550 60  0000 C CNN
	1    4450 5550
	1    0    0    -1  
$EndComp
$Comp
L +5V #PWR043
U 1 1
P 2200 5500
F 0 "#PWR043" H 2200 5590 20  0001 C CNN
F 1 "+5V" H 2200 5590 30  0000 C CNN
F 2 "" H 2200 5500 60  0000 C CNN
F 3 "" H 2200 5500 60  0000 C CNN
	1    2200 5500
	1    0    0    -1  
$EndComp
$Comp
L GND #PWR044
U 1 1
P 2450 2050
F 0 "#PWR044" H 2450 2050 30  0001 C CNN
F 1 "GND" H 2450 1980 30  0001 C CNN
F 2 "" H 2450 2050 60  0000 C CNN
F 3 "" H 2450 2050 60  0000 C CNN
	1    2450 2050
	1    0    0    -1  
$EndComp
$Comp
L GND #PWR045
U 1 1
P 4700 2100
F 0 "#PWR045" H 4700 2100 30  0001 C CNN
F 1 "GND" H 4700 2030 30  0001 C CNN
F 2 "" H 4700 2100 60  0000 C CNN
F 3 "" H 4700 2100 60  0000 C CNN
	1    4700 2100
	1    0    0    -1  
$EndComp
$Comp
L GND #PWR046
U 1 1
P 7100 2050
F 0 "#PWR046" H 7100 2050 30  0001 C CNN
F 1 "GND" H 7100 1980 30  0001 C CNN
F 2 "" H 7100 2050 60  0000 C CNN
F 3 "" H 7100 2050 60  0000 C CNN
	1    7100 2050
	1    0    0    -1  
$EndComp
$Comp
L GND #PWR047
U 1 1
P 9700 1950
F 0 "#PWR047" H 9700 1950 30  0001 C CNN
F 1 "GND" H 9700 1880 30  0001 C CNN
F 2 "" H 9700 1950 60  0000 C CNN
F 3 "" H 9700 1950 60  0000 C CNN
	1    9700 1950
	1    0    0    -1  
$EndComp
$Comp
L GND #PWR048
U 1 1
P 9800 3400
F 0 "#PWR048" H 9800 3400 30  0001 C CNN
F 1 "GND" H 9800 3330 30  0001 C CNN
F 2 "" H 9800 3400 60  0000 C CNN
F 3 "" H 9800 3400 60  0000 C CNN
	1    9800 3400
	1    0    0    -1  
$EndComp
$Comp
L GND #PWR049
U 1 1
P 9650 4850
F 0 "#PWR049" H 9650 4850 30  0001 C CNN
F 1 "GND" H 9650 4780 30  0001 C CNN
F 2 "" H 9650 4850 60  0000 C CNN
F 3 "" H 9650 4850 60  0000 C CNN
	1    9650 4850
	1    0    0    -1  
$EndComp
$Comp
L GND #PWR050
U 1 1
P 7200 3500
F 0 "#PWR050" H 7200 3500 30  0001 C CNN
F 1 "GND" H 7200 3430 30  0001 C CNN
F 2 "" H 7200 3500 60  0000 C CNN
F 3 "" H 7200 3500 60  0000 C CNN
	1    7200 3500
	1    0    0    -1  
$EndComp
$Comp
L GND #PWR051
U 1 1
P 7050 4950
F 0 "#PWR051" H 7050 4950 30  0001 C CNN
F 1 "GND" H 7050 4880 30  0001 C CNN
F 2 "" H 7050 4950 60  0000 C CNN
F 3 "" H 7050 4950 60  0000 C CNN
	1    7050 4950
	1    0    0    -1  
$EndComp
$Comp
L GND #PWR052
U 1 1
P 4650 5000
F 0 "#PWR052" H 4650 5000 30  0001 C CNN
F 1 "GND" H 4650 4930 30  0001 C CNN
F 2 "" H 4650 5000 60  0000 C CNN
F 3 "" H 4650 5000 60  0000 C CNN
	1    4650 5000
	1    0    0    -1  
$EndComp
$Comp
L GND #PWR053
U 1 1
P 4800 3550
F 0 "#PWR053" H 4800 3550 30  0001 C CNN
F 1 "GND" H 4800 3480 30  0001 C CNN
F 2 "" H 4800 3550 60  0000 C CNN
F 3 "" H 4800 3550 60  0000 C CNN
	1    4800 3550
	1    0    0    -1  
$EndComp
$Comp
L GND #PWR054
U 1 1
P 2550 3500
F 0 "#PWR054" H 2550 3500 30  0001 C CNN
F 1 "GND" H 2550 3430 30  0001 C CNN
F 2 "" H 2550 3500 60  0000 C CNN
F 3 "" H 2550 3500 60  0000 C CNN
	1    2550 3500
	1    0    0    -1  
$EndComp
$Comp
L GND #PWR055
U 1 1
P 2400 4950
F 0 "#PWR055" H 2400 4950 30  0001 C CNN
F 1 "GND" H 2400 4880 30  0001 C CNN
F 2 "" H 2400 4950 60  0000 C CNN
F 3 "" H 2400 4950 60  0000 C CNN
	1    2400 4950
	1    0    0    -1  
$EndComp
$Comp
L GND #PWR056
U 1 1
P 2500 6400
F 0 "#PWR056" H 2500 6400 30  0001 C CNN
F 1 "GND" H 2500 6330 30  0001 C CNN
F 2 "" H 2500 6400 60  0000 C CNN
F 3 "" H 2500 6400 60  0000 C CNN
	1    2500 6400
	1    0    0    -1  
$EndComp
$Comp
L GND #PWR057
U 1 1
P 4750 6450
F 0 "#PWR057" H 4750 6450 30  0001 C CNN
F 1 "GND" H 4750 6380 30  0001 C CNN
F 2 "" H 4750 6450 60  0000 C CNN
F 3 "" H 4750 6450 60  0000 C CNN
	1    4750 6450
	1    0    0    -1  
$EndComp
$Comp
L GND #PWR058
U 1 1
P 7150 6400
F 0 "#PWR058" H 7150 6400 30  0001 C CNN
F 1 "GND" H 7150 6330 30  0001 C CNN
F 2 "" H 7150 6400 60  0000 C CNN
F 3 "" H 7150 6400 60  0000 C CNN
	1    7150 6400
	1    0    0    -1  
$EndComp
$Comp
L GND #PWR059
U 1 1
P 9750 6300
F 0 "#PWR059" H 9750 6300 30  0001 C CNN
F 1 "GND" H 9750 6230 30  0001 C CNN
F 2 "" H 9750 6300 60  0000 C CNN
F 3 "" H 9750 6300 60  0000 C CNN
	1    9750 6300
	1    0    0    -1  
$EndComp
Text GLabel 3250 1350 2    60   Input ~ 0
LED8
Text GLabel 3350 2800 2    60   Input ~ 0
LED7
Text GLabel 3200 4250 2    60   Input ~ 0
LED6
Text GLabel 3300 5700 2    60   Input ~ 0
LED5
Text GLabel 5500 1400 2    60   Input ~ 0
LED4
Text GLabel 7900 1350 2    60   Input ~ 0
LED16
Text GLabel 5600 2850 2    60   Input ~ 0
LED3
Text GLabel 8000 2800 2    60   Input ~ 0
LED15
Text GLabel 5450 4300 2    60   Input ~ 0
LED2
Text GLabel 5550 5750 2    60   Input ~ 0
LED1
Text GLabel 7850 4250 2    60   Input ~ 0
LED14
Text GLabel 7950 5700 2    60   Input ~ 0
LED13
Text GLabel 10500 1250 2    60   Input ~ 0
LED12
Text GLabel 10600 2700 2    60   Input ~ 0
LED11
Text GLabel 10450 4150 2    60   Input ~ 0
LED10
Text GLabel 10550 5600 2    60   Input ~ 0
LED9
Wire Wire Line
	2150 1650 2450 1650
Wire Wire Line
	2550 3100 2250 3100
Wire Wire Line
	2400 4550 2100 4550
Wire Wire Line
	2500 6000 2200 6000
Wire Wire Line
	4700 1700 4400 1700
Wire Wire Line
	7100 1650 6800 1650
Wire Wire Line
	9700 1550 9400 1550
Wire Wire Line
	9800 3000 9500 3000
Wire Wire Line
	9650 4450 9350 4450
Wire Wire Line
	9750 5900 9450 5900
Wire Wire Line
	7150 6000 6850 6000
Wire Wire Line
	7050 4550 6750 4550
Wire Wire Line
	7200 3100 6900 3100
Wire Wire Line
	4800 3150 4500 3150
Wire Wire Line
	4650 4600 4350 4600
Wire Wire Line
	4750 6050 4450 6050
$EndSCHEMATC
